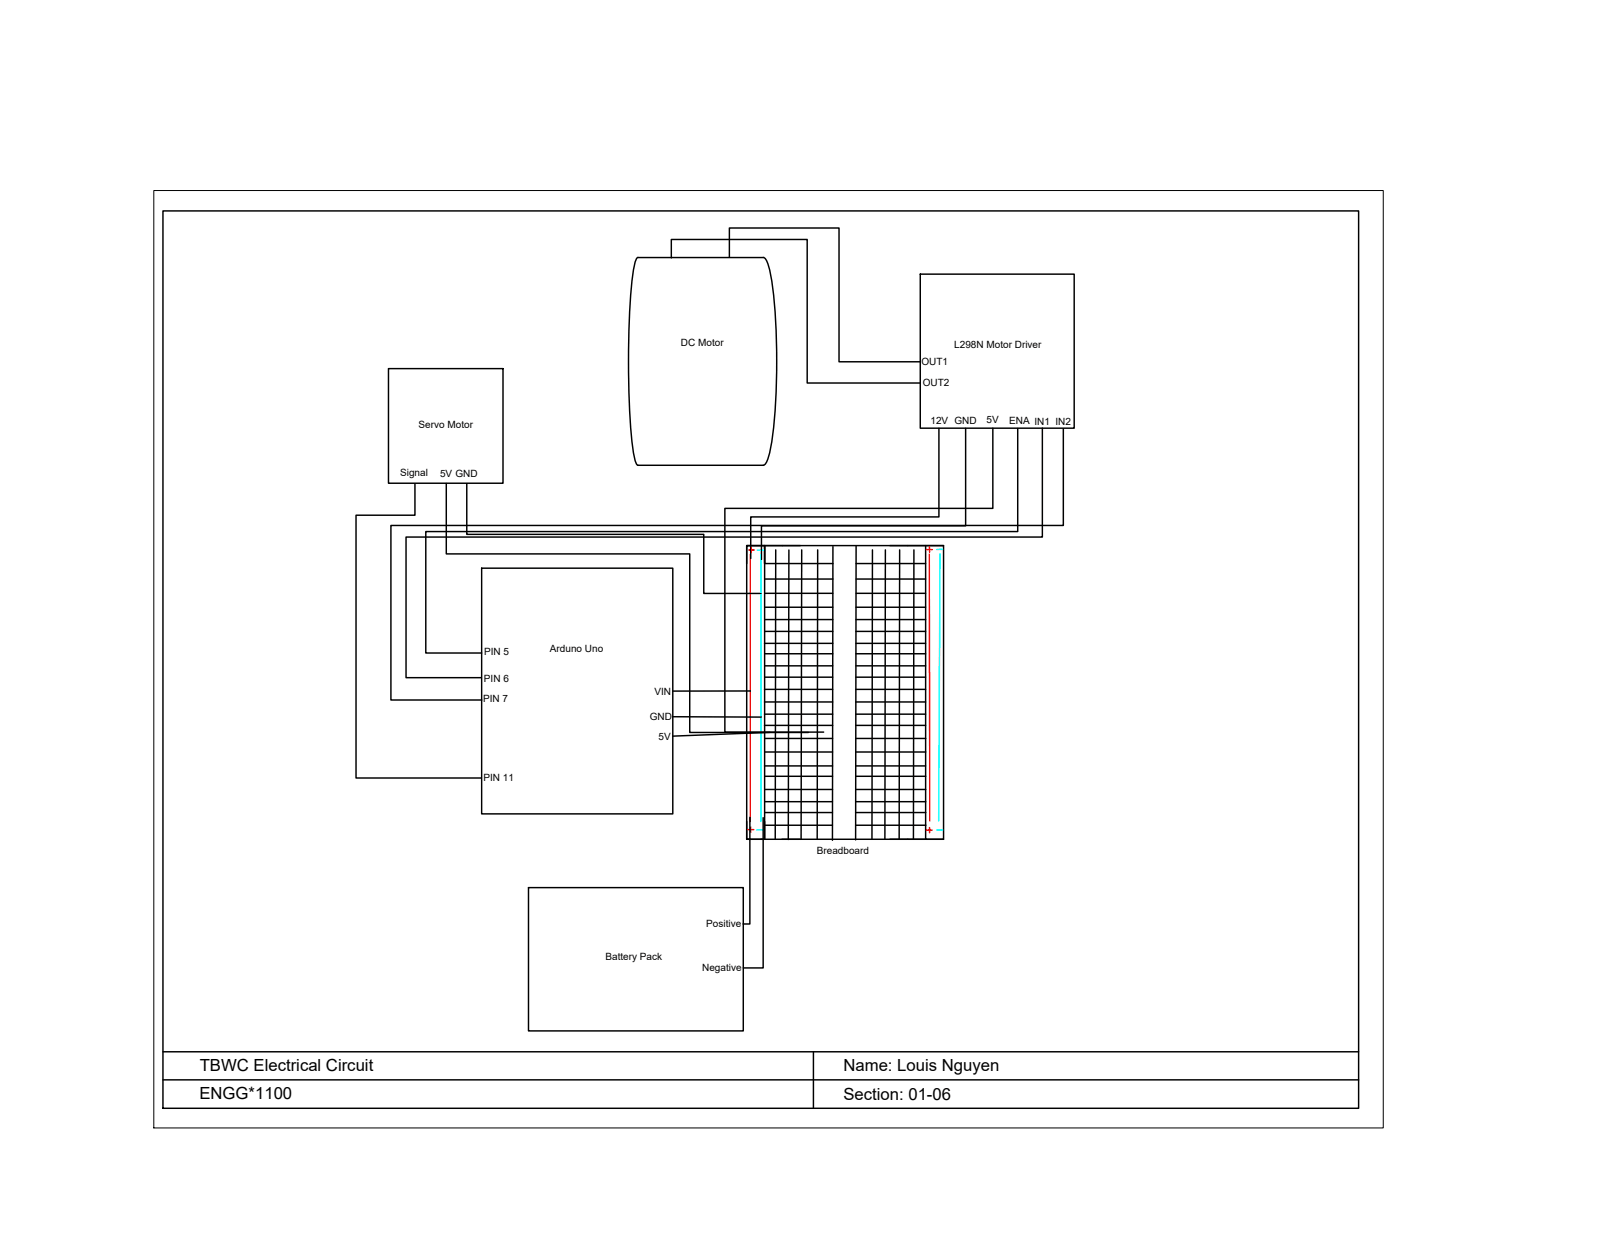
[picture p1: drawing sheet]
<svg xmlns="http://www.w3.org/2000/svg" width="279mm" height="216mm" viewBox="0 0 279 216" stroke-linecap="round" stroke-linejoin="round" font-family="sans-serif">
<!-- layer: 0 -->
<g fill="none" stroke="#000" stroke-width=".25">
<path d="M28.3 36.6h207.5v155.6h-207.5zM110.5 44.8l.2-.1 21.8-.1a2.2 2.2 0 0 1 1 1.9 91.8 91.8 0 0 1 1.2 22.2 46 46 0 0 1-1.5 10.9l-.5 1-.2 .1h-21.8a2.42 2.42 0 0 1-.7-1.8 147.3 147.3 0 0 1-.4-29l.2-2.5a7.4 7.4 0 0 1 .7-2.6zM116.5 44.7v-3.2h23.6v24.9h19.6M126.6 44.6v-5.1h19v23.2h14.1M159.7 47.5h26.7v26.8h-26.7zM67.4 63.9h19.9v19.9h-19.9zM162.9 74.3v15.3h-32.6v7.3M167.6 74.3v16.9h-35.5v5.8M172.3 74.3v13.9h-46.5v38.8h17.1M176.6 74.3v17.9h-102.7v21h9.7M180.9 74.2v18.9h-110.4v24.4h13M184.5 74.4v16.7h-116.7v30.3h15.8"/>
<path d="M72 83.9v5.4h-10.2v45.6h21.7M77.4 83.8v12.3h42.3v30.9h20.6M81 83.9v8.8h41.1v10.2h9.9M83.6 98.5h33.2v42.6h-33.2zM132.7 94.6h-3.1v50.9h34.1v-50.9h-34.1v3.1M132.7 94.6v50.9h-3.1M132.7 94.6v3.1h11.8M132.7 94.6h6.2M132.7 94.6v3.1M134.6 95.4l-.1 50.2M136.9 95.4l-.1 50.2M139.1 95.4l-.1 50.2"/>
<path d="M141.9 95.4l-.1 50.2M144.5 94.8v50.9M148.6 97.7h12M148.6 94.7l-.1 50.9M151.4 95.4l-.1 50.1M153.6 95.4v50.1M154.4 94.6h9.3M156.1 95.4l-.1 50.1M158.6 95.4l-.1 50.1M160.6 94.6v50.9h3.1M130.2 119.8h-13.4M132.7 111.6h11.8"/>
<path d="M132.7 119.5h11.8M132.7 100.4h11.8M132.7 102.9h11.8M132.7 105.3h11.8M132.7 107.4h11.8M132.7 109.5h11.8M132.7 113.4h11.8M132.7 115.5h11.8M132.7 117.4h11.8M148.5 117.4h12.1M148.5 119.5h12.1M148.5 105.3h12.1"/>
<path d="M148.5 107.4h12.1M148.5 109.5h12.1M148.5 111.6h12.1M148.5 113.4h12.1M148.5 115.5h12.1M148.6 100.4h12M148.6 102.9h12M116.7 124.3l15.4 .1M132.7 121.7h11.8M132.7 123.8h11.8M132.7 125.8h11.8M132.7 132.8h11.8"/>
<path d="M132.7 128.1h11.8M132.7 130.4h11.8M132.7 134.6h11.8M132.7 136.9h11.8M132.7 139h11.8M133.6 127l-16.8 .7M148.5 128.1h12.2M148.5 130.4h12.2M148.5 132.8h12.1M148.5 134.6h12.2M148.5 136.9h12.2M148.5 139h12.2"/>
<path d="M148.5 121.7h12.1M148.5 123.8h12.1M148.5 125.8h12.1M91.7 153.9h37.3v24.9h-37.3zM129.6 142.5v3M129.6 145.5h.6M130.1 141.8v18.4h-1.2M132.4 141.8v26.1h-3.4M132.7 142.5v3h-.6M132.7 140.9h11.8M132.7 143.1h11.8M135.7 145.5h3.1"/>
<path d="M148.5 140.9h12.2M148.5 143.1h12.2M154.4 145.5h6.2M28.3 187.3h207.5M28.3 182.4h207.5M141.2 182.4v9.8"/>
</g>
<!-- layer: Positive -->
<path d="M129.9 95.4h1M130.2 96.2v46.3M130.4 94.9v.9M160.7 95.3h1.1M161.3 96.1l.1 46.3M161.3 94.9v.9M129.8 143.9h1M130.3 143.4v.9M160.8 144h1M161.3 143.5v.9" fill="none" stroke="#f00" stroke-width=".25"/>
<!-- layer: Negative -->
<path d="M131.4 95.4h1.1M132.1 96.2v46.3M163.1 96.1l-.2 46.2M163.6 95.3h-1M131.3 143.9h1.1M162.6 143.9h1" fill="none" stroke="#0ff" stroke-width=".25"/>
<!-- layer: 0 -->
<path d="M26.7 33h213.4v162.6h-213.4z" fill="none" stroke="#000" stroke-width=".17"/>
<g font-size="2.9">
<text x="34.7" y="185.8">TBWC Electrical Circuit</text>
<text x="146.4" y="185.8">Name: Louis Nguyen</text>
<text x="34.6" y="190.6">ENGG*1100</text>
<text x="146.4" y="190.8">Section: 01-06</text>
</g>
<g font-size="1.7">
<text x="118.2" y="59.9">DC Motor</text>
<text x="159.9" y="63.2">OUT1</text>
<text x="165.6" y="60.4">L298N Motor Driver</text>
<text x="160.1" y="67">OUT2</text>
<text x="72.6" y="74.1">Servo Motor</text>
<text x="161.5" y="73.5">12V GND</text>
<text x="171.2" y="73.4">5V</text>
<text x="175.2" y="73.6">ENA IN1 IN2</text>
<text x="69.4" y="82.5">Signal</text>
<text x="76.4" y="82.7">5V GND</text>
<text x="84" y="113.5">PIN 5</text>
<text x="95.4" y="113">Arduno Uno</text>
<text x="84" y="118.2">PIN 6</text>
<text x="83.8" y="121.8">PIN 7</text>
<text x="112.8" y="124.9">GND</text>
<text x="113.6" y="120.6">VIN</text>
<text x="114.3" y="128.4">5V</text>
<text x="83.9" y="135.4">PIN 11</text>
<text x="141.8" y="148.1">Breadboard</text>
<text x="122.6" y="160.7">Positive</text>
<text x="105.1" y="166.4">Battery Pack</text>
<text x="121.9" y="168.4">Negative</text>
</g>
</svg>
